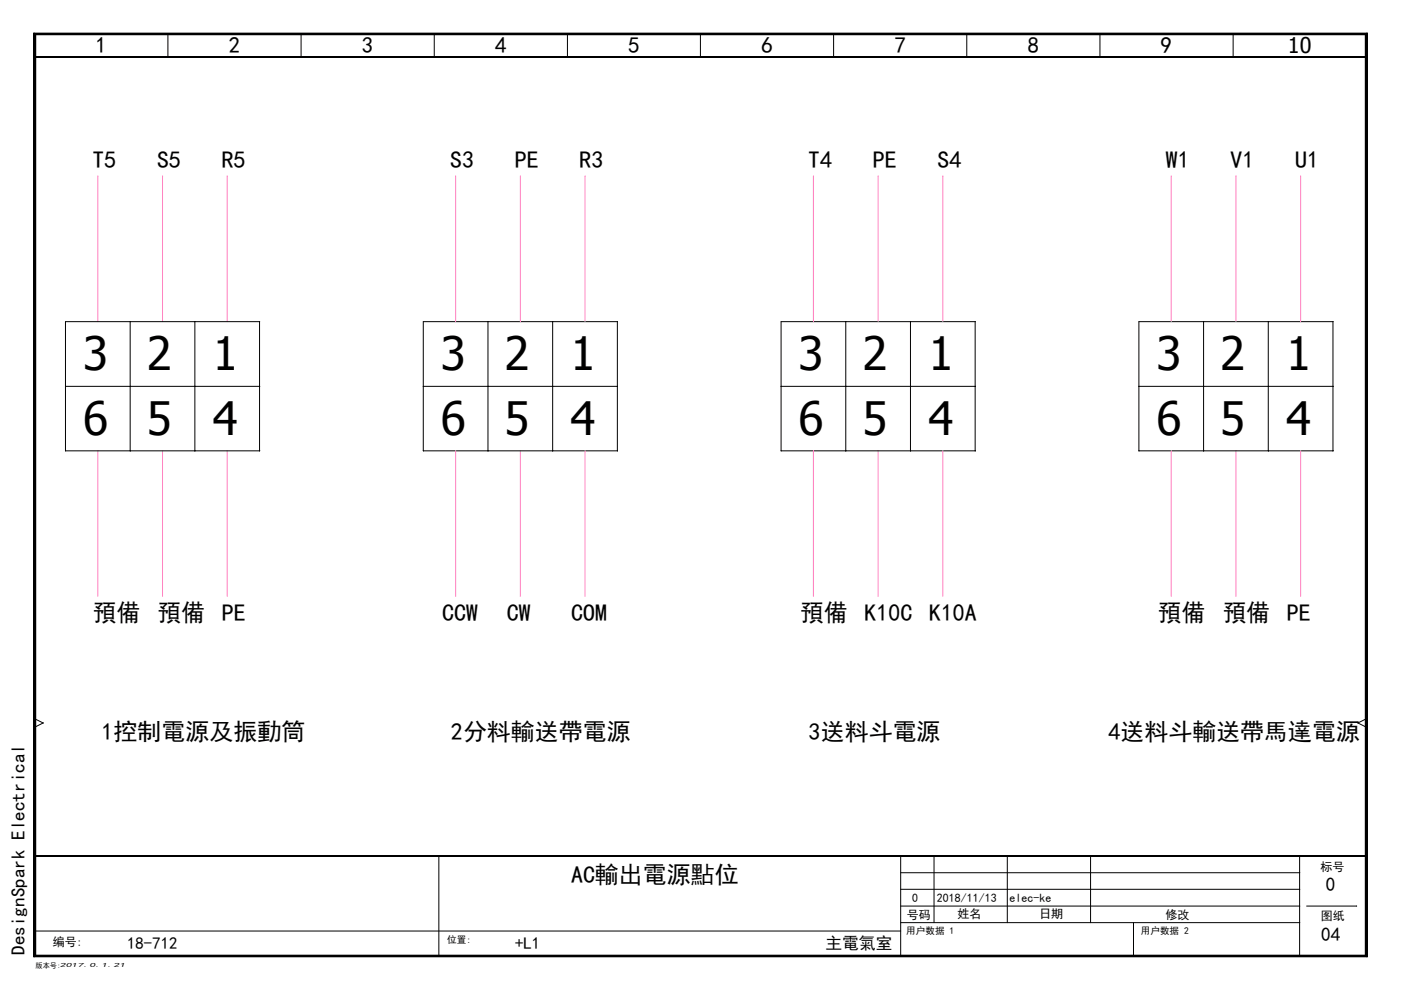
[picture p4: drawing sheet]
<svg xmlns="http://www.w3.org/2000/svg" width="297mm" height="210mm" viewBox="0 0 297 210" stroke-linecap="round" stroke-linejoin="round" font-family="sans-serif">
<path d="M.1 0h296.8v209.8h-296.8z" fill="none" stroke="#fff" stroke-width=".21"/>
<g fill="none" stroke="#000" stroke-width=".21">
<path d="M7.2 7l.4 .4zM7.2 7h282.7zM7.2 7v195.9zM7.2 7h282.7v195.9h-282.7zM7.6 7.4h281.9zM7.6 7.4v195.1zM7.6 7.4h281.9v195.1h-281.9zM35.6 7.2v4.9M35.6 7.2h.1M63.9 7.2l-.1 4.9M92.1 7.2v4.9M120.4 7.2l-.1 4.9"/>
<path d="M148.5 7.2h.1M148.5 7.2v4.9M176.8 7.2l-.1 4.9M205 7.2v4.9M233.3 7.2l-.1 4.9M261.4 7.2h.1M261.4 7.2v4.9M289.5 7.4l.4-.4zM289.5 7.4v195.1zM289.9 7v195.9zM27.6 68.2v27.4M41.3 68.2v27.4"/>
<path d="M55 68.2v27.4M55.1 68.2h-41.2v27.4h41.2M103.5 68.2v27.4M117.2 68.2v27.4M130.9 68.2v27.4M130.9 68.2h-41.2v27.4h41.2M165.6 68.2h41.2v27.4h-41.2zM179.3 68.2v27.4M193 68.2v27.4M255.2 68.2v27.4M268.9 68.2v27.4M282.6 68.2v27.4"/>
<path d="M282.7 68.2h-41.2v27.4h41.2M13.9 81.9h41.2M89.7 81.9h41.2M165.6 81.9h41.2M241.5 81.9h41.2M7.4 152.4l1.7 .9M9.1 153.3l-1.7 .9M9.1 153.3h.1M287.9 153.3l1.8 .9M287.9 153.3h.1M289.7 152.4l-1.8 .9M7.4 197.4h183.6"/>
<path d="M93.1 181.5l-.1 21.2M191 195.6h84.6M191 192.1h84.6M191 188.6h84.6M191 185h84.6M191 181.5v21.2M198.1 181.5l-.1 14.1M213.6 181.5v14.1M231.3 181.5l-.1 14.1M240.3 195.6l.1 7.1M275.6 181.5l-.1 21.2M277 192.1h10.7"/>
<path d="M7.2 202.9l.4-.4zM7.2 202.9h282.7zM7.6 202.5h281.9zM289.5 202.5l.4 .4z"/>
</g>
<path d="M7.2 7.2h282.7M7.4 12.1h282.3M7.4 181.5h282.3M7.2 202.7h282.7" fill="none" stroke="#000" stroke-width=".34"/>
<path d="M7.2 7l.4 .4zM289.5 7.4l.4-.4zM7.2 202.9l.4-.4zM289.5 202.5l.4 .4z" fill="#000"/>
<path d="M7.4 7v195.9M289.7 7v195.9" fill="none" stroke="#000" stroke-width=".38"/>
<g fill="none" stroke="#ff7fbf" stroke-width=".21">
<path d="M20.8 37.3l-.1 30.9M34.5 37.3v30.9M48.2 37.3v30.9M96.6 37.3h.1M96.6 37.3v30.9M110.4 37.3l-.1 30.9M124.1 37.3l-.1 30.9M172.5 37.3v30.9M186.2 37.3v30.9M199.9 37.3v30.9M248.4 37.3l-.1 30.9M262.1 37.3l-.1 30.9"/>
<path d="M275.8 37.3v30.9M20.8 95.6l-.1 30.8M34.5 95.6v30.8M48.2 95.6v30.8M96.6 95.6h.1M96.6 95.6v30.8M110.4 95.6l-.1 30.8M124.1 95.6l-.1 30.8M172.5 95.6v30.8M186.2 95.6v30.8M199.9 95.6v30.8M248.4 95.6l-.1 30.8"/>
<path d="M262.1 95.6l-.1 30.8M275.8 95.6v30.8"/>
</g>
<g font-size="9.8">
<text x="17.6" y="78.5">3</text>
<text x="31.1" y="78.5">2</text>
<text x="45.1" y="78.5">1</text>
<text x="93.5" y="78.5">3</text>
<text x="107" y="78.5">2</text>
<text x="121" y="78.5">1</text>
<text x="169.3" y="78.5">3</text>
<text x="182.8" y="78.5">2</text>
<text x="196.8" y="78.5">1</text>
<text x="245.2" y="78.5">3</text>
<text x="258.7" y="78.5">2</text>
<text x="272.7" y="78.5">1</text>
<text x="17.6" y="92.2">6</text>
<text x="31.1" y="92.2">5</text>
<text x="45.1" y="92.2">4</text>
<text x="93.5" y="92.2">6</text>
<text x="107" y="92.2">5</text>
<text x="121" y="92.2">4</text>
<text x="169.3" y="92.2">6</text>
<text x="182.8" y="92.2">5</text>
<text x="196.8" y="92.2">4</text>
<text x="245.2" y="92.2">6</text>
<text x="258.7" y="92.2">5</text>
<text x="272.7" y="92.2">4</text>
</g>
<g font-size="5.1">
<text x="19.6" y="35.6">T5</text>
<text x="33.3" y="35.6">S5</text>
<text x="47" y="35.6">R5</text>
<text x="95.5" y="35.6">S3</text>
<text x="109.2" y="35.6">PE</text>
<text x="122.9" y="35.6">R3</text>
<text x="171.3" y="35.6">T4</text>
<text x="185" y="35.6">PE</text>
<text x="198.8" y="35.6">S4</text>
<text x="247.2" y="35.6">W1</text>
<text x="260.9" y="35.6">V1</text>
<text x="274.6" y="35.6">U1</text>
<text x="19.6" y="131.6">預備 預備</text>
<text x="47" y="131.6">PE</text>
<text x="93.7" y="131.6">CCW</text>
<text x="107.4" y="131.6">CW</text>
<text x="121.1" y="131.6">COM</text>
<text x="169.6" y="131.6">預備 K10C K10A</text>
<text x="245.4" y="131.6">預備</text>
<text x="259.2" y="131.6">預備 PE</text>
<text x="21.5" y="156.8">1控制電源及振動筒</text>
<text x="95.6" y="156.8">2分料輸送帶電源</text>
<text x="171.4" y="156.8">3送料斗電源</text>
<text x="235" y="156.8">4送料斗輸送帶馬達電源</text>
<text x="121.1" y="187.1">AC輸出電源點位</text>
</g>
<g font-size="4.8">
<text x="20.3" y="11.3">1</text>
<text x="48.5" y="11.3">2</text>
<text x="76.7" y="11.3">3</text>
<text x="105" y="11.3">4</text>
<text x="133.2" y="11.3">5</text>
<text x="161.4" y="11.3">6</text>
<text x="189.7" y="11.3">7</text>
<text x="217.9" y="11.3">8</text>
<text x="246.1" y="11.3">9</text>
</g>
<text font-size="4.6" x="273" y="11.3">10</text>
<g font-size="4.1">
<text x="281.1" y="188.8">0</text>
<text x="5.2" y="202.4" transform="rotate(-90 5.2 202.4)">DesignSpark Electrical</text>
<text x="280.1" y="199.4">04</text>
</g>
<g font-size="3.6">
<text x="27" y="201.3">18-712</text>
<text x="109.2" y="201.1">+L1</text>
<text x="175" y="201.1">主電氣室</text>
</g>
<g font-size="2.5">
<text x="280" y="184.7">标号</text>
<text x="193.4" y="191.3">0</text>
<text x="198.6" y="191.3">2018/11/13</text>
<text x="214" y="191.3">elec-ke</text>
<text x="192.3" y="194.8">号码</text>
<text x="203" y="194.6">姓名</text>
<text x="220.3" y="194.7">日期</text>
<text x="247.1" y="194.8">修改</text>
<text x="280.1" y="195">图纸</text>
<text x="11.2" y="200.5">编号:</text>
</g>
<g font-size="2">
<text x="94.8" y="200">位置:</text>
<text x="192.1" y="198.1">用户数据 1</text>
<text x="241.9" y="198.1">用户数据 2</text>
</g>
<text font-size="1.5" x="7.5" y="205.1">版本号:</text>
<text font-size="1.3" x="12.7" y="205.1">2017.0.1.21</text>
</svg>
